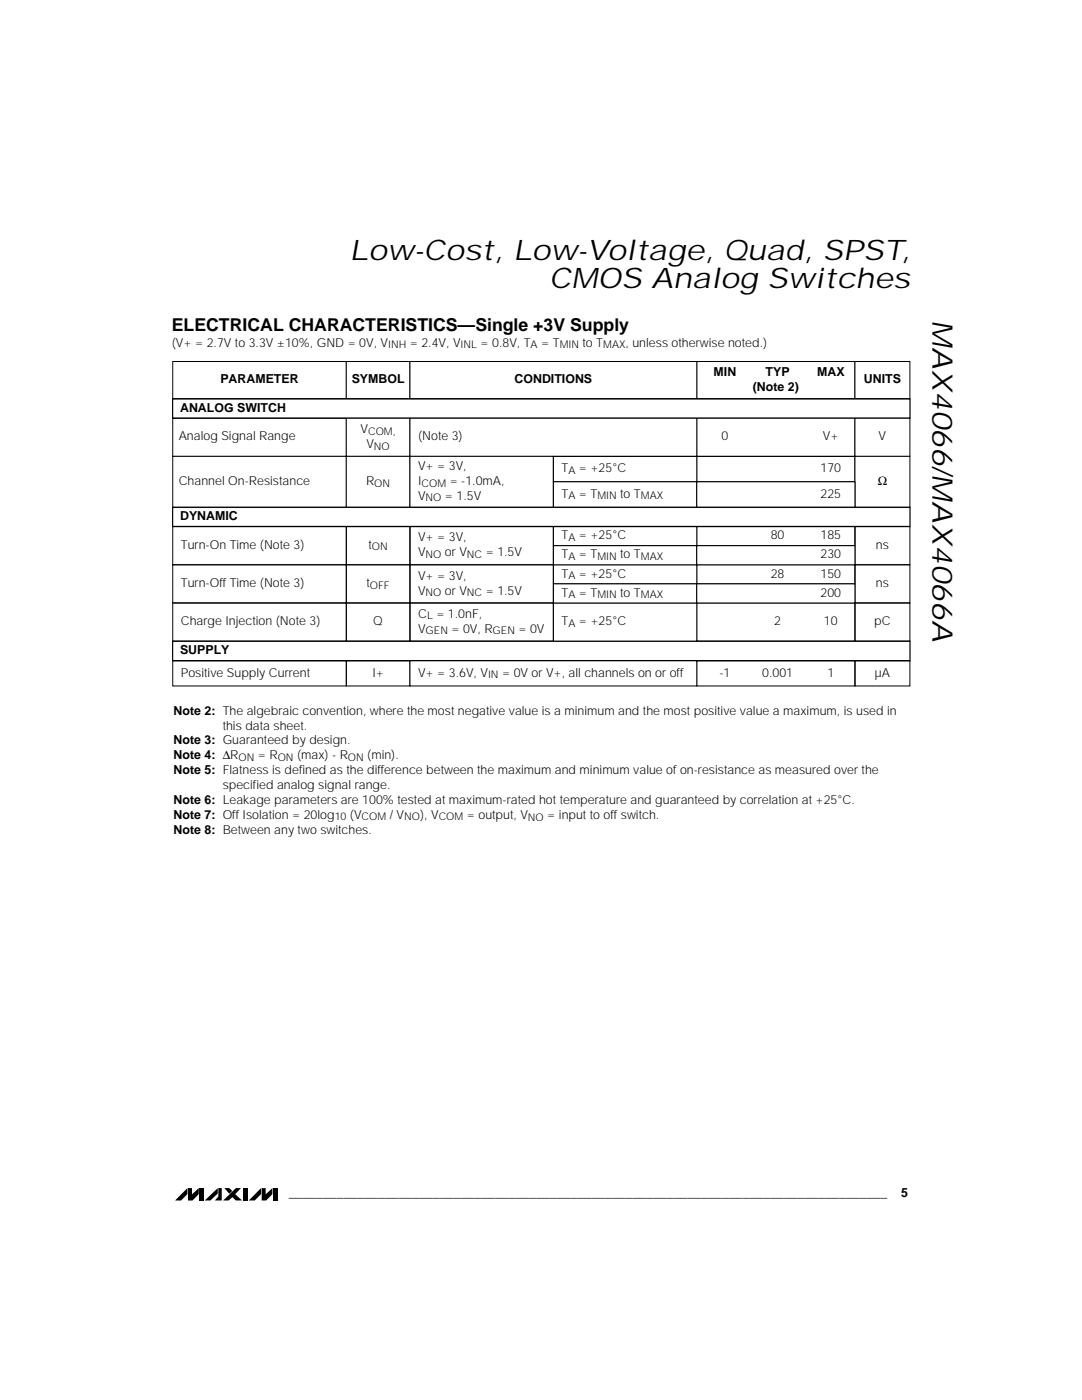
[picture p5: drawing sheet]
<svg xmlns="http://www.w3.org/2000/svg" width="216mm" height="279mm" viewBox="0 0 216 279" stroke-linecap="round" stroke-linejoin="round" font-family="sans-serif">
<path d="M37.4 237.1v1.2l-1.3 1.3h-1.2zM37.5 237.1h.8v1.3l1.4-1.3v1.2l-1.3 1.3h-.9zM39.8 237.1h.8v2.5h-.8zM40.9 239.6l2.6-2.5-.1 1.1-1.4 1.4zM43.6 237.1h.6v2.5h-1.3l.7-.8zM44.8 237.1h1l.5 .6-.5 .5zM44.5 239.6l2.6-2.5h1l-1.2 1.2 1.4 1.3h-1.2l-.7-.7-.8 .7zM48.6 237.1h.8v2.5h-.8zM52.1 237.1v1.2l-1.3 1.3h-1.2zM52.2 237.1h.8v1.3l1.4-1.3v1.2l-1.3 1.3h-.9zM54.5 237.1h.8v2.5h-.8z" fill="#000"/>
<path d="M34.5 72.2h34.5v7.3h-34.5z" fill-rule="evenodd" fill="#fff"/>
<path d="M34.5 72.1h34.6v7.5h-34.6z" fill="none" stroke="#000" stroke-width=".2"/>
<path d="M69.2 72.2h12.5v7.3h-12.5z" fill-rule="evenodd" fill="#fff"/>
<path d="M69.1 72.1h12.7v7.5h-12.7z" fill="none" stroke="#000" stroke-width=".2"/>
<path d="M139.1 72.2h31.4v7.3h-31.4z" fill-rule="evenodd" fill="#fff"/>
<path d="M139 72.1h31.6v7.5h-31.6z" fill="none" stroke="#000" stroke-width=".2"/>
<path d="M170.6 72.2h10.9v7.3h-10.9z" fill-rule="evenodd" fill="#fff"/>
<path d="M170.6 72.1h11v7.5h-11z" fill="none" stroke="#000" stroke-width=".2"/>
<path d="M34.5 83.5h34.5v7.5h-34.5z" fill-rule="evenodd" fill="#fff"/>
<path d="M34.5 83.5h34.6v7.6h-34.6z" fill="none" stroke="#000" stroke-width=".2"/>
<path d="M34.5 79.6h34.5v3.8h-34.5z" fill-rule="evenodd" fill="#fff"/>
<path d="M34.5 79.6h34.6v3.9h-34.6z" fill="none" stroke="#000" stroke-width=".2"/>
<path d="M69.2 79.6h12.5v3.8h-12.5z" fill-rule="evenodd" fill="#fff"/>
<path d="M69.1 79.6h12.7v3.9h-12.7z" fill="none" stroke="#000" stroke-width=".2"/>
<path d="M139.1 79.6h31.4v3.8h-31.4z" fill-rule="evenodd" fill="#fff"/>
<path d="M139 79.6h31.6v3.9h-31.6z" fill="none" stroke="#000" stroke-width=".2"/>
<path d="M170.6 79.6h10.9v3.8h-10.9z" fill-rule="evenodd" fill="#fff"/>
<path d="M170.6 79.6h11v3.9h-11z" fill="none" stroke="#000" stroke-width=".2"/>
<path d="M69.2 83.5h12.5v7.5h-12.5z" fill-rule="evenodd" fill="#fff"/>
<path d="M69.1 83.5h12.7v7.6h-12.7z" fill="none" stroke="#000" stroke-width=".2"/>
<path d="M139.1 83.5h31.4v7.5h-31.4z" fill-rule="evenodd" fill="#fff"/>
<path d="M139 83.5h31.6v7.6h-31.6z" fill="none" stroke="#000" stroke-width=".2"/>
<path d="M170.6 83.5h10.9v7.5h-10.9z" fill-rule="evenodd" fill="#fff"/>
<path d="M170.6 83.5h11v7.6h-11z" fill="none" stroke="#000" stroke-width=".2"/>
<path d="M81.9 72.2h57.1v7.3h-57.1z" fill-rule="evenodd" fill="#fff"/>
<path d="M81.8 72.1h57.2v7.5h-57.2z" fill="none" stroke="#000" stroke-width=".2"/>
<path d="M81.9 79.6h57.1v3.8h-57.1z" fill-rule="evenodd" fill="#fff"/>
<path d="M81.8 79.6h57.2v3.9h-57.2z" fill="none" stroke="#000" stroke-width=".2"/>
<path d="M81.9 83.5h57.1v7.5h-57.1z" fill-rule="evenodd" fill="#fff"/>
<path d="M81.8 83.5h57.2v7.6h-57.2z" fill="none" stroke="#000" stroke-width=".2"/>
<path d="M34.5 91.1h34.5v10.1h-34.5z" fill-rule="evenodd" fill="#fff"/>
<path d="M34.5 91.1h34.6v10.1h-34.6z" fill="none" stroke="#000" stroke-width=".2"/>
<path d="M69.2 91.1h12.5v10.1h-12.5z" fill-rule="evenodd" fill="#fff"/>
<path d="M69.1 91.1h12.7v10.1h-12.7z" fill="none" stroke="#000" stroke-width=".2"/>
<path d="M139.1 91.1h31.4v5h-31.4z" fill-rule="evenodd" fill="#fff"/>
<path d="M139 91.1h31.6v5.1h-31.6z" fill="none" stroke="#000" stroke-width=".2"/>
<path d="M170.6 91.1h10.9v10.1h-10.9z" fill-rule="evenodd" fill="#fff"/>
<path d="M170.6 91.1h11v10.1h-11z" fill="none" stroke="#000" stroke-width=".2"/>
<path d="M81.9 91.1h28.5v10.1h-28.5z" fill-rule="evenodd" fill="#fff"/>
<g fill="none" stroke="#000" stroke-width=".2">
<path d="M81.8 91.1h28.6v10.1h-28.6zM34.5 105.1h34.6v7.6h-34.6zM34.5 112.7h34.6v7.6h-34.6zM34.5 101.2h34.6v3.9h-34.6zM69.1 105.1h12.7v7.6h-12.7zM69.1 112.7h12.7v7.6h-12.7zM69.1 101.2h12.7v3.9h-12.7zM81.8 105.1h28.6v7.6h-28.6zM81.8 112.7h28.6v7.6h-28.6zM139 105.1h31.6v3.8h-31.6zM139 112.7h31.6v3.8h-31.6zM170.6 105.1h11v7.6h-11z"/>
<path d="M170.6 112.7h11v7.6h-11zM34.5 128h34.6v3.9h-34.6zM34.5 131.9h34.6v5h-34.6zM34.5 120.3h34.6v7.7h-34.6zM69.1 128h12.7v3.9h-12.7zM69.1 131.9h12.7v5h-12.7zM69.1 120.3h12.7v7.7h-12.7zM81.8 128h57.2v3.9h-57.2zM81.8 120.3h28.6v7.7h-28.6zM139 128h31.6v3.9h-31.6zM139 131.9h31.6v5h-31.6zM139 120.3h31.6v7.7h-31.6z"/>
<path d="M170.6 128h11v3.9h-11zM170.6 131.9h11v5h-11zM170.6 120.3h11v7.7h-11z"/>
</g>
<path d="M81.9 131.9h57.1v4.9h-57.1z" fill-rule="evenodd" fill="#fff"/>
<path d="M81.8 131.9h57.2v5h-57.2z" fill="none" stroke="#000" stroke-width=".2"/>
<path d="M110.5 120.4h28.5v7.5h-28.5z" fill-rule="evenodd" fill="#fff"/>
<path d="M110.4 120.3h28.6v7.7h-28.6z" fill="none" stroke="#000" stroke-width=".2"/>
<path d="M110.5 112.8h28.5v3.7h-28.5z" fill-rule="evenodd" fill="#fff"/>
<path d="M110.4 112.7h28.6v3.8h-28.6z" fill="none" stroke="#000" stroke-width=".2"/>
<path d="M110.5 105.1h28.5v3.8h-28.5z" fill-rule="evenodd" fill="#fff"/>
<path d="M110.4 105.1h28.6v3.8h-28.6z" fill="none" stroke="#000" stroke-width=".2"/>
<path d="M110.5 91.1h28.5v5h-28.5z" fill-rule="evenodd" fill="#fff"/>
<path d="M110.4 91.1h28.6v5.1h-28.6z" fill="none" stroke="#000" stroke-width=".2"/>
<path d="M110.5 96.2h28.5v5h-28.5z" fill-rule="evenodd" fill="#fff"/>
<path d="M110.4 96.2h28.6v5h-28.6z" fill="none" stroke="#000" stroke-width=".2"/>
<path d="M110.5 109h28.5v3.7h-28.5z" fill-rule="evenodd" fill="#fff"/>
<path d="M110.4 108.9h28.6v3.8h-28.6z" fill="none" stroke="#000" stroke-width=".2"/>
<path d="M110.5 116.6h28.5v3.7h-28.5z" fill-rule="evenodd" fill="#fff"/>
<path d="M110.4 116.5h28.6v3.8h-28.6z" fill="none" stroke="#000" stroke-width=".2"/>
<path d="M139.1 96.2h31.4v5h-31.4z" fill-rule="evenodd" fill="#fff"/>
<path d="M139 96.2h31.6v5h-31.6z" fill="none" stroke="#000" stroke-width=".2"/>
<path d="M139.1 109h31.4v3.7h-31.4z" fill-rule="evenodd" fill="#fff"/>
<path d="M139 108.9h31.6v3.8h-31.6z" fill="none" stroke="#000" stroke-width=".2"/>
<path d="M139.1 116.6h31.4v3.7h-31.4z" fill-rule="evenodd" fill="#fff"/>
<path d="M81.8 101.2h57.2v3.9h-57.2zM139 116.5h31.6v3.8h-31.6zM139 101.2h31.6v3.9h-31.6zM170.6 101.2h11v3.9h-11z" fill="none" stroke="#000" stroke-width=".2"/>
<path d="M34.5 79.7h147v3.7h-147z" fill-rule="evenodd" fill="#fff"/>
<path d="M34.5 79.6h147.1v3.8h-147.1z" fill="none" stroke="#000" stroke-width=".2"/>
<path d="M34.5 101.3h147v3.7h-147z" fill-rule="evenodd" fill="#fff"/>
<path d="M34.5 101.3h147.1v3.7h-147.1z" fill="none" stroke="#000" stroke-width=".2"/>
<path d="M34.5 128.1h147v3.7h-147z" fill-rule="evenodd" fill="#fff"/>
<path d="M34.5 128h147.1v3.8h-147.1z" fill="none" stroke="#000" stroke-width=".2"/>
<g font-size="5.7">
<text x="69.8" y="51.8">Low-Cost, Low-Voltage, Quad, SPST,</text>
<text x="109.6" y="57.5">CMOS Analog Switches</text>
<text x="186.1" y="63.9" transform="rotate(90 186.1 63.9)">MAX4066/MAX4066A</text>
</g>
<text font-size="3.5" x="34.3" y="66.1">ELECTRICAL CHARACTERISTICS—Single +3V Supply</text>
<g font-size="2.5">
<text x="34.3" y="69.2">(V+ = 2.7V to 3.3V ±10%, GND = 0V, V</text>
<text x="81.8" y="69.2">= 2.4V, V</text>
<text x="95.9" y="69.2">= 0.8V, T</text>
<text x="108" y="69.2">= T</text>
<text x="116.2" y="69.2">to T</text>
<text x="124.8" y="69.2">, unless otherwise noted.)</text>
<text x="44" y="76.5">PARAMETER</text>
<text x="70.2" y="76.5">SYMBOL</text>
<text x="102.7" y="76.5">CONDITIONS</text>
<text x="142.4" y="75">MIN</text>
<text x="150.2" y="78">(Note 2)</text>
<text x="152.8" y="75">TYP</text>
<text x="163" y="75">MAX</text>
<text x="172.4" y="76.5">UNITS</text>
<text x="35.9" y="82.2">ANALOG SWITCH</text>
<text x="35.7" y="87.9">Analog Signal Range</text>
<text x="71.9" y="86.4">V</text>
<text x="73.1" y="89.4">V</text>
<text x="83.4" y="87.9">(Note 3)</text>
<text x="144" y="87.9">0</text>
<text x="164.2" y="87.9">V+</text>
<text x="175.3" y="87.9">V</text>
<text x="83.4" y="93.8">V+ = 3V,</text>
<text x="112" y="94.3">T</text>
<text x="115.5" y="94.3">= +25°C</text>
<text x="163.7" y="94.3">170</text>
<text x="35.7" y="96.8">Channel On-Resistance</text>
<text x="73" y="96.8">R</text>
<text x="83.4" y="96.8">I</text>
<text x="83.4" y="99.8">V</text>
<text x="88.8" y="99.8">= 1.5V</text>
<text x="89.7" y="96.8">= -1.0mA,</text>
<text x="112" y="99.3">T</text>
<text x="115.5" y="99.3">= T</text>
<text x="123.8" y="99.3">to T</text>
<text x="163.7" y="99.3">225</text>
<text x="175.1" y="96.8">Ω</text>
<text x="35.9" y="103.8">DYNAMIC</text>
<text x="112" y="107.6">T</text>
<text x="115.5" y="107.6">= +25°C</text>
<text x="153.8" y="107.6">80</text>
<text x="163.7" y="107.6">185</text>
<text x="36.1" y="109.5">Turn-On Time (Note 3)</text>
<text x="73.5" y="109.5">t</text>
<text x="83.4" y="108.1">V+ = 3V,</text>
<text x="83.4" y="111">V</text>
<text x="88.8" y="111">or V</text>
<text x="96.9" y="111">= 1.5V</text>
<text x="112" y="111.4">T</text>
<text x="115.5" y="111.4">= T</text>
<text x="123.8" y="111.4">to T</text>
<text x="163.7" y="111.4">230</text>
<text x="174.8" y="109.5">ns</text>
<text x="36.1" y="117.2">Turn-Off Time (Note 3)</text>
<text x="73.1" y="117.2">t</text>
<text x="83.4" y="115.7">V+ = 3V,</text>
<text x="83.4" y="118.6">V</text>
<text x="88.8" y="118.6">or V</text>
<text x="96.9" y="118.6">= 1.5V</text>
<text x="112" y="115.3">T</text>
<text x="112" y="119.1">T</text>
<text x="115.5" y="115.3">= +25°C</text>
<text x="115.5" y="119.1">= T</text>
<text x="123.8" y="119.1">to T</text>
<text x="153.8" y="115.3">28</text>
<text x="163.7" y="119.1">200</text>
<text x="163.7" y="115.3">150</text>
<text x="174.8" y="117.2">ns</text>
<text x="36.1" y="124.8">Charge Injection (Note 3)</text>
<text x="74.5" y="124.8">Q</text>
<text x="83.4" y="123.3">C</text>
<text x="87.1" y="123.3">= 1.0nF,</text>
<text x="112" y="124.8">T</text>
<text x="115.5" y="124.8">= +25°C</text>
<text x="154.5" y="124.8">2</text>
<text x="164.4" y="124.8">10</text>
<text x="174.4" y="124.8">pC</text>
<text x="35.9" y="130.5">SUPPLY</text>
<text x="83.4" y="126.3">V</text>
<text x="90.1" y="126.3">= 0V, R</text>
<text x="103.5" y="126.3">= 0V</text>
<text x="36.1" y="135">Positive Supply Current</text>
<text x="74.3" y="135">I+</text>
<text x="83.4" y="135">V+ = 3.6V, V</text>
<text x="100.2" y="135">= 0V or V+, all channels on or off</text>
<text x="143.6" y="135">-1</text>
<text x="152.1" y="135">0.001</text>
<text x="165.1" y="135">1</text>
<text x="174.6" y="135">µA</text>
<text x="34.6" y="142.6">Note 2: The algebraic convention, where the most negative value is a minimum and the most positive value a maximum, is used in</text>
<text x="34.6" y="148.6">Note 3: Guaranteed by design.</text>
<text x="44.4" y="145.6">this data sheet.</text>
<text x="34.6" y="151.5">Note 4: ∆R</text>
<text x="34.6" y="154.5">Note 5: Flatness is defined as the difference between the maximum and minimum value of on-resistance as measured over the</text>
<text x="51.4" y="151.5">= R</text>
<text x="59.3" y="151.5">(max) - R</text>
<text x="73.3" y="151.5">(min).</text>
<text x="34.6" y="160.4">Note 6: Leakage parameters are 100% tested at maximum-rated hot temperature and guaranteed by correlation at +25°C.</text>
<text x="44.4" y="157.5">specified analog signal range.</text>
<text x="34.6" y="166.4">Note 8: Between any two switches.</text>
<text x="34.6" y="163.4">Note 7: Off Isolation = 20log</text>
<text x="69.8" y="163.4">(V</text>
<text x="77.8" y="163.4">/ V</text>
<text x="83.8" y="163.4">), V</text>
<text x="93.2" y="163.4">= output, V</text>
<text x="109.2" y="163.4">= input to off switch.</text>
<text x="57.6" y="238.9">_______________________________________________________________________________________</text>
<text x="179.8" y="238.9">5</text>
</g>
<g font-size="2.1">
<text x="77.4" y="69.5">INH</text>
<text x="91.9" y="69.5">INL</text>
<text x="105.9" y="69.5">A</text>
<text x="111.7" y="69.5">MIN</text>
<text x="120.4" y="69.5">MAX</text>
<text x="73.4" y="86.8">COM,</text>
<text x="74.6" y="89.7">NO</text>
<text x="113.4" y="94.6">A</text>
<text x="74.7" y="97.1">ON</text>
<text x="84.1" y="97.1">COM</text>
<text x="84.9" y="100.1">NO</text>
<text x="113.4" y="99.6">A</text>
<text x="119.2" y="99.6">MIN</text>
<text x="127.9" y="99.6">MAX</text>
<text x="113.4" y="107.9">A</text>
<text x="74.2" y="109.8">ON</text>
<text x="84.9" y="111.3">NO</text>
<text x="93.2" y="111.3">NC</text>
<text x="113.4" y="111.8">A</text>
<text x="119.2" y="111.8">MIN</text>
<text x="127.9" y="111.8">MAX</text>
<text x="73.8" y="117.5">OFF</text>
<text x="84.9" y="118.9">NO</text>
<text x="93.2" y="118.9">NC</text>
<text x="113.4" y="115.6">A</text>
<text x="113.4" y="119.4">A</text>
<text x="119.2" y="119.4">MIN</text>
<text x="127.9" y="119.4">MAX</text>
<text x="85.2" y="123.6">L</text>
<text x="113.4" y="125.1">A</text>
<text x="84.9" y="126.6">GEN</text>
<text x="98.3" y="126.6">GEN</text>
<text x="97.4" y="135.3">IN</text>
<text x="47.6" y="151.8">ON</text>
<text x="55.4" y="151.8">ON</text>
<text x="69.4" y="151.8">ON</text>
<text x="66.8" y="163.7">10</text>
<text x="72.2" y="163.7">COM</text>
<text x="80.7" y="163.7">NO</text>
<text x="87.5" y="163.7">COM</text>
<text x="105.4" y="163.8">NO</text>
</g>
</svg>
